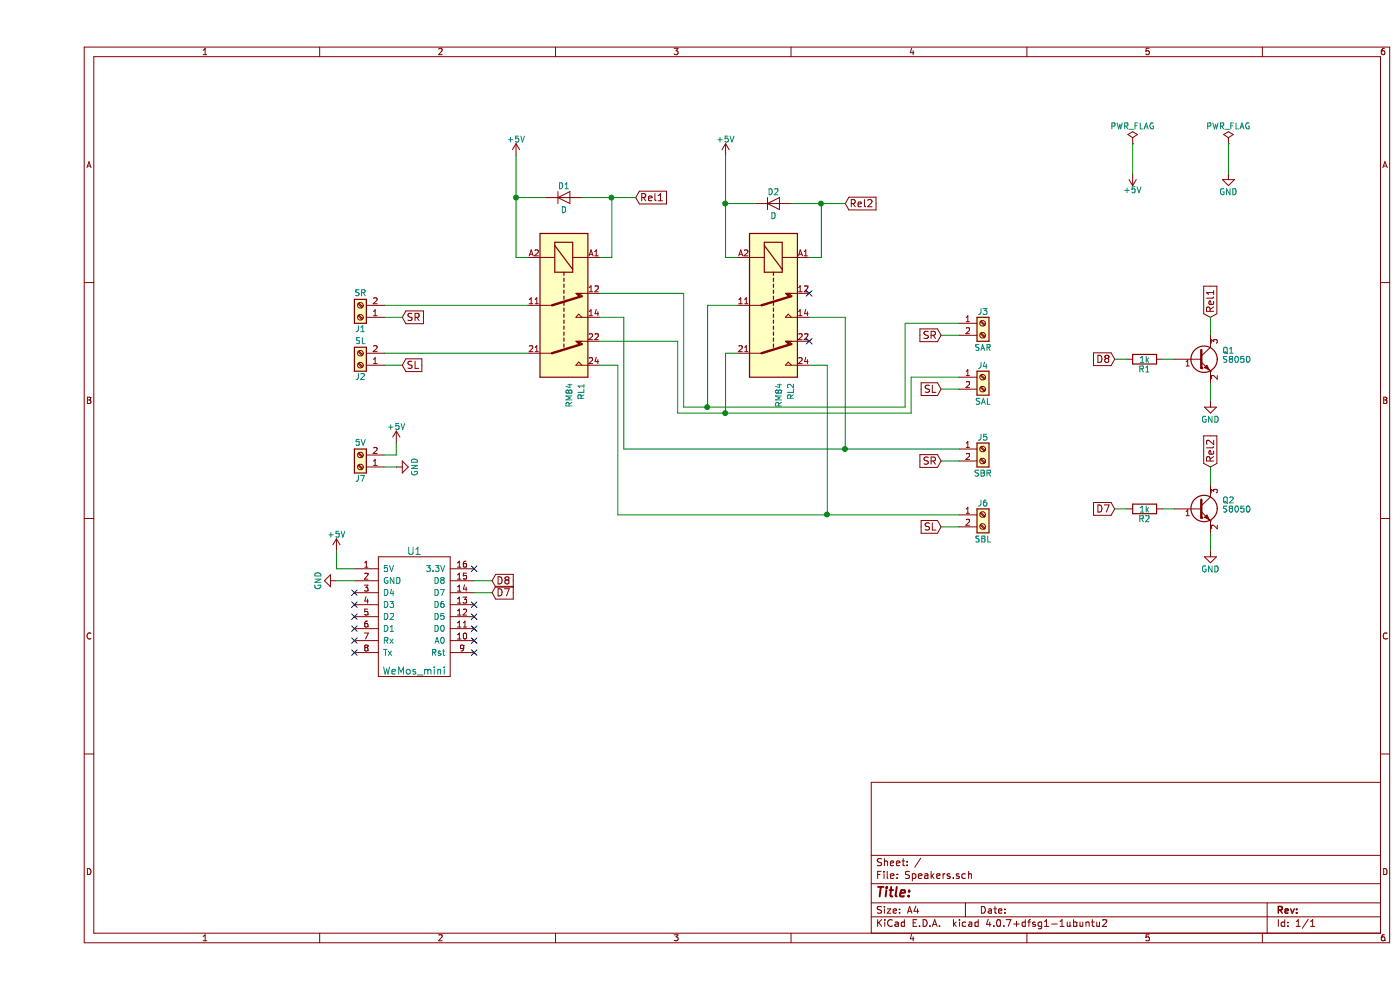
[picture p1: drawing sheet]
EESchema Schematic File Version 2
LIBS:power
LIBS:device
LIBS:transistors
LIBS:conn
LIBS:linear
LIBS:regul
LIBS:74xx
LIBS:cmos4000
LIBS:adc-dac
LIBS:memory
LIBS:xilinx
LIBS:microcontrollers
LIBS:dsp
LIBS:microchip
LIBS:analog_switches
LIBS:motorola
LIBS:texas
LIBS:intel
LIBS:audio
LIBS:interface
LIBS:digital-audio
LIBS:philips
LIBS:display
LIBS:cypress
LIBS:siliconi
LIBS:opto
LIBS:atmel
LIBS:contrib
LIBS:valves
LIBS:relays
LIBS:Speakers-cache
EELAYER 25 0
EELAYER END
$Descr A4 11693 8268
encoding utf-8
Sheet 1 1
Title ""
Date ""
Rev ""
Comp ""
Comment1 ""
Comment2 ""
Comment3 ""
Comment4 ""
$EndDescr
$Comp
L RM84 RL1
U 1 1
P 4400 2350
F 0 "RL1" H 5250 2500 50  0000 L CNN
F 1 "RM84" H 5250 2400 50  0000 L CNN
F 2 "Relays_THT:Relay_DPDT_Finder_40.52" H 4400 2350 50  0001 C CNN
F 3 "" H 4400 2350 50  0001 C CNN
	1    4400 2350
	0    1    1    0   
$EndComp
$Comp
L RM84 RL2
U 1 1
P 6150 2350
F 0 "RL2" H 7000 2500 50  0000 L CNN
F 1 "RM84" H 7000 2400 50  0000 L CNN
F 2 "Relays_THT:Relay_DPDT_Finder_40.52" H 6150 2350 50  0001 C CNN
F 3 "" H 6150 2350 50  0001 C CNN
	1    6150 2350
	0    1    1    0   
$EndComp
Text GLabel 3050 2650 2    60   Input ~ 0
SR
Text GLabel 3050 3050 2    60   Input ~ 0
SL
Text GLabel 7550 2800 0    60   Input ~ 0
SR
Text GLabel 7550 3850 0    60   Input ~ 0
SR
Text GLabel 7550 3250 0    60   Input ~ 0
SL
Text GLabel 7550 4400 0    60   Input ~ 0
SL
$Comp
L +5V #PWR01
U 1 1
P 2500 4600
F 0 "#PWR01" H 2500 4450 50  0001 C CNN
F 1 "+5V" H 2500 4740 50  0000 C CNN
F 2 "" H 2500 4600 50  0001 C CNN
F 3 "" H 2500 4600 50  0001 C CNN
	1    2500 4600
	1    0    0    -1  
$EndComp
$Comp
L PWR_FLAG #FLG02
U 1 1
P 9150 1200
F 0 "#FLG02" H 9150 1275 50  0001 C CNN
F 1 "PWR_FLAG" H 9150 1350 50  0000 C CNN
F 2 "" H 9150 1200 50  0001 C CNN
F 3 "" H 9150 1200 50  0001 C CNN
	1    9150 1200
	1    0    0    -1  
$EndComp
$Comp
L PWR_FLAG #FLG03
U 1 1
P 9950 1200
F 0 "#FLG03" H 9950 1275 50  0001 C CNN
F 1 "PWR_FLAG" H 9950 1350 50  0000 C CNN
F 2 "" H 9950 1200 50  0001 C CNN
F 3 "" H 9950 1200 50  0001 C CNN
	1    9950 1200
	1    0    0    -1  
$EndComp
$Comp
L +5V #PWR04
U 1 1
P 9150 1450
F 0 "#PWR04" H 9150 1300 50  0001 C CNN
F 1 "+5V" H 9150 1590 50  0000 C CNN
F 2 "" H 9150 1450 50  0001 C CNN
F 3 "" H 9150 1450 50  0001 C CNN
	1    9150 1450
	-1   0    0    1   
$EndComp
$Comp
L GND #PWR05
U 1 1
P 9950 1450
F 0 "#PWR05" H 9950 1200 50  0001 C CNN
F 1 "GND" H 9950 1300 50  0000 C CNN
F 2 "" H 9950 1450 50  0001 C CNN
F 3 "" H 9950 1450 50  0001 C CNN
	1    9950 1450
	1    0    0    -1  
$EndComp
$Comp
L GND #PWR06
U 1 1
P 2500 4850
F 0 "#PWR06" H 2500 4600 50  0001 C CNN
F 1 "GND" H 2500 4700 50  0000 C CNN
F 2 "" H 2500 4850 50  0001 C CNN
F 3 "" H 2500 4850 50  0001 C CNN
	1    2500 4850
	0    1    1    0   
$EndComp
$Comp
L D D1
U 1 1
P 4400 1650
F 0 "D1" H 4400 1750 50  0000 C CNN
F 1 "D" H 4400 1550 50  0000 C CNN
F 2 "Diodes_SMD:D_1206" H 4400 1650 50  0001 C CNN
F 3 "" H 4400 1650 50  0001 C CNN
	1    4400 1650
	1    0    0    -1  
$EndComp
$Comp
L D D2
U 1 1
P 6150 1700
F 0 "D2" H 6150 1800 50  0000 C CNN
F 1 "D" H 6150 1600 50  0000 C CNN
F 2 "Diodes_SMD:D_1206" H 6150 1700 50  0001 C CNN
F 3 "" H 6150 1700 50  0001 C CNN
	1    6150 1700
	1    0    0    -1  
$EndComp
$Comp
L +5V #PWR07
U 1 1
P 4000 1300
F 0 "#PWR07" H 4000 1150 50  0001 C CNN
F 1 "+5V" H 4000 1440 50  0000 C CNN
F 2 "" H 4000 1300 50  0001 C CNN
F 3 "" H 4000 1300 50  0001 C CNN
	1    4000 1300
	1    0    0    -1  
$EndComp
$Comp
L +5V #PWR08
U 1 1
P 5750 1300
F 0 "#PWR08" H 5750 1150 50  0001 C CNN
F 1 "+5V" H 5750 1440 50  0000 C CNN
F 2 "" H 5750 1300 50  0001 C CNN
F 3 "" H 5750 1300 50  0001 C CNN
	1    5750 1300
	1    0    0    -1  
$EndComp
Text GLabel 5000 1650 2    60   Input ~ 0
Rel1
Text GLabel 6750 1700 2    60   Input ~ 0
Rel2
$Comp
L GND #PWR09
U 1 1
P 9800 3350
F 0 "#PWR09" H 9800 3100 50  0001 C CNN
F 1 "GND" H 9800 3200 50  0000 C CNN
F 2 "" H 9800 3350 50  0001 C CNN
F 3 "" H 9800 3350 50  0001 C CNN
	1    9800 3350
	1    0    0    -1  
$EndComp
$Comp
L GND #PWR010
U 1 1
P 9800 4600
F 0 "#PWR010" H 9800 4350 50  0001 C CNN
F 1 "GND" H 9800 4450 50  0000 C CNN
F 2 "" H 9800 4600 50  0001 C CNN
F 3 "" H 9800 4600 50  0001 C CNN
	1    9800 4600
	1    0    0    -1  
$EndComp
Text GLabel 9800 2650 1    60   Input ~ 0
Rel1
Text GLabel 9800 3900 1    60   Input ~ 0
Rel2
$Comp
L R R1
U 1 1
P 9250 3000
F 0 "R1" V 9330 3000 50  0000 C CNN
F 1 "1k8" V 9250 3000 50  0000 C CNN
F 2 "Resistors_SMD:R_1206_HandSoldering" V 9180 3000 50  0001 C CNN
F 3 "" H 9250 3000 50  0001 C CNN
	1    9250 3000
	0    1    1    0   
$EndComp
$Comp
L R R2
U 1 1
P 9250 4250
F 0 "R2" V 9330 4250 50  0000 C CNN
F 1 "1k8" V 9250 4250 50  0000 C CNN
F 2 "Resistors_SMD:R_1206_HandSoldering" V 9180 4250 50  0001 C CNN
F 3 "" H 9250 4250 50  0001 C CNN
	1    9250 4250
	0    1    1    0   
$EndComp
$Comp
L WeMos_mini U1
U 1 1
P 3150 5100
F 0 "U1" H 3150 5600 60  0000 C CNN
F 1 "WeMos_mini" H 3150 4600 60  0000 C CNN
F 2 "wemos_d1_mini:D1_mini_board" H 3700 4400 60  0001 C CNN
F 3 "" H 3700 4400 60  0000 C CNN
	1    3150 5100
	1    0    0    -1  
$EndComp
Text GLabel 3800 4950 2    60   Input ~ 0
D7
Text GLabel 3800 4850 2    60   Input ~ 0
D8
Text GLabel 9000 3000 0    60   Input ~ 0
D8
Text GLabel 9000 4250 0    60   Input ~ 0
D7
Wire Wire Line
	2900 2550 4100 2550
Wire Wire Line
	4700 2450 5400 2450
Wire Wire Line
	5400 2450 5400 3400
Wire Wire Line
	5400 3400 7250 3400
Wire Wire Line
	7250 3400 7250 2700
Wire Wire Line
	7250 2700 7700 2700
Wire Wire Line
	2900 2950 4100 2950
Wire Wire Line
	4700 2850 5350 2850
Wire Wire Line
	5350 2850 5350 3450
Wire Wire Line
	5350 3450 7300 3450
Wire Wire Line
	7300 3450 7300 3150
Wire Wire Line
	7300 3150 7700 3150
Wire Wire Line
	4700 2650 4900 2650
Wire Wire Line
	4900 2650 4900 3750
Wire Wire Line
	4900 3750 7700 3750
Wire Wire Line
	4700 3050 4850 3050
Wire Wire Line
	4850 3050 4850 4300
Wire Wire Line
	4850 4300 7700 4300
Wire Wire Line
	5850 2550 5600 2550
Wire Wire Line
	6450 2650 6750 2650
Wire Wire Line
	5850 2950 5750 2950
Wire Wire Line
	6450 3050 6600 3050
Wire Wire Line
	2900 2650 3050 2650
Wire Wire Line
	2900 3050 3050 3050
Wire Wire Line
	7550 2800 7700 2800
Wire Wire Line
	7550 3250 7700 3250
Wire Wire Line
	7550 3850 7700 3850
Wire Wire Line
	7550 4400 7700 4400
Wire Wire Line
	9150 1200 9150 1450
Wire Wire Line
	9950 1200 9950 1450
Wire Wire Line
	4700 2150 4800 2150
Wire Wire Line
	4800 2150 4800 1650
Wire Wire Line
	4550 1650 5000 1650
Wire Wire Line
	4000 2150 4100 2150
Wire Wire Line
	4000 1300 4000 2150
Wire Wire Line
	4250 1650 4000 1650
Connection ~ 4000 1650
Wire Wire Line
	5750 2150 5850 2150
Wire Wire Line
	5750 1300 5750 2150
Wire Wire Line
	6450 2150 6550 2150
Wire Wire Line
	6550 2150 6550 1700
Wire Wire Line
	6300 1700 6750 1700
Wire Wire Line
	6000 1700 5750 1700
Connection ~ 5750 1700
Connection ~ 6550 1700
Connection ~ 4800 1650
Wire Wire Line
	9800 4600 9800 4450
Wire Wire Line
	9800 4050 9800 3900
Wire Wire Line
	9800 3350 9800 3200
Wire Wire Line
	9800 2800 9800 2650
Wire Wire Line
	9400 3000 9500 3000
Wire Wire Line
	9400 4250 9500 4250
Wire Wire Line
	2500 4850 2650 4850
Wire Wire Line
	2650 4750 2500 4750
Wire Wire Line
	2500 4750 2500 4600
Wire Wire Line
	3650 4850 3800 4850
Wire Wire Line
	3650 4950 3800 4950
Wire Wire Line
	9000 4250 9100 4250
Wire Wire Line
	9000 3000 9100 3000
Wire Wire Line
	5750 2950 5750 3450
Wire Wire Line
	5600 2550 5600 3400
Connection ~ 5600 3400
Connection ~ 5750 3450
Wire Wire Line
	6750 2650 6750 3750
Connection ~ 6750 3750
Connection ~ 6600 4300
Wire Wire Line
	6600 3050 6600 4300
$Comp
L Screw_Terminal_01x02 J1
U 1 1
P 2700 2650
F 0 "J1" H 2700 2750 50  0000 C CNN
F 1 "SR" H 2700 2450 50  0000 C CNN
F 2 "w_conn_gmkds:gmkds_3-2-5" H 2700 2650 50  0001 C CNN
F 3 "" H 2700 2650 50  0001 C CNN
	1    2700 2650
	-1   0    0    1   
$EndComp
$Comp
L Screw_Terminal_01x02 J2
U 1 1
P 2700 3050
F 0 "J2" H 2700 3150 50  0000 C CNN
F 1 "SL" H 2700 2850 50  0000 C CNN
F 2 "w_conn_gmkds:gmkds_3-2-5" H 2700 3050 50  0001 C CNN
F 3 "" H 2700 3050 50  0001 C CNN
	1    2700 3050
	-1   0    0    1   
$EndComp
$Comp
L Screw_Terminal_01x02 J3
U 1 1
P 7900 2700
F 0 "J3" H 7900 2800 50  0000 C CNN
F 1 "SAR" H 7900 2500 50  0000 C CNN
F 2 "w_conn_gmkds:gmkds_3-2-5" H 7900 2700 50  0001 C CNN
F 3 "" H 7900 2700 50  0001 C CNN
	1    7900 2700
	1    0    0    -1  
$EndComp
$Comp
L Screw_Terminal_01x02 J4
U 1 1
P 7900 3150
F 0 "J4" H 7900 3250 50  0000 C CNN
F 1 "SAL" H 7900 2950 50  0000 C CNN
F 2 "w_conn_gmkds:gmkds_3-2-5" H 7900 3150 50  0001 C CNN
F 3 "" H 7900 3150 50  0001 C CNN
	1    7900 3150
	1    0    0    -1  
$EndComp
$Comp
L Screw_Terminal_01x02 J5
U 1 1
P 7900 3750
F 0 "J5" H 7900 3850 50  0000 C CNN
F 1 "SBR" H 7900 3550 50  0000 C CNN
F 2 "w_conn_gmkds:gmkds_3-2-5" H 7900 3750 50  0001 C CNN
F 3 "" H 7900 3750 50  0001 C CNN
	1    7900 3750
	1    0    0    -1  
$EndComp
$Comp
L Screw_Terminal_01x02 J6
U 1 1
P 7900 4300
F 0 "J6" H 7900 4400 50  0000 C CNN
F 1 "SBL" H 7900 4100 50  0000 C CNN
F 2 "w_conn_gmkds:gmkds_3-2-5" H 7900 4300 50  0001 C CNN
F 3 "" H 7900 4300 50  0001 C CNN
	1    7900 4300
	1    0    0    -1  
$EndComp
$Comp
L MMBT3904 Q1
U 1 1
P 9700 3000
F 0 "Q1" H 9900 3075 50  0000 L CNN
F 1 "S8050" H 9900 3000 50  0000 L CNN
F 2 "TO_SOT_Packages_SMD:SOT-23_Handsoldering" H 9900 2925 50  0001 L CIN
F 3 "" H 9700 3000 50  0001 L CNN
	1    9700 3000
	1    0    0    -1  
$EndComp
$Comp
L MMBT3904 Q2
U 1 1
P 9700 4250
F 0 "Q2" H 9900 4325 50  0000 L CNN
F 1 "S8050" H 9900 4250 50  0000 L CNN
F 2 "TO_SOT_Packages_SMD:SOT-23_Handsoldering" H 9900 4175 50  0001 L CIN
F 3 "" H 9700 4250 50  0001 L CNN
	1    9700 4250
	1    0    0    -1  
$EndComp
NoConn ~ 6450 2450
NoConn ~ 6450 2850
NoConn ~ 3650 4750
NoConn ~ 3650 5050
NoConn ~ 3650 5150
NoConn ~ 3650 5250
NoConn ~ 3650 5350
NoConn ~ 3650 5450
NoConn ~ 2650 5450
NoConn ~ 2650 5350
NoConn ~ 2650 5250
NoConn ~ 2650 5150
NoConn ~ 2650 5050
NoConn ~ 2650 4950
$Comp
L Screw_Terminal_01x02 J7
U 1 1
P 2700 3900
F 0 "J7" H 2700 4000 50  0000 C CNN
F 1 "5V" H 2700 3700 50  0000 C CNN
F 2 "w_conn_gmkds:gmkds_3-2-5" H 2700 3900 50  0001 C CNN
F 3 "" H 2700 3900 50  0001 C CNN
	1    2700 3900
	-1   0    0    1   
$EndComp
$Comp
L +5V #PWR011
U 1 1
P 3000 3700
F 0 "#PWR011" H 3000 3550 50  0001 C CNN
F 1 "+5V" H 3000 3840 50  0000 C CNN
F 2 "" H 3000 3700 50  0001 C CNN
F 3 "" H 3000 3700 50  0001 C CNN
	1    3000 3700
	1    0    0    -1  
$EndComp
$Comp
L GND #PWR012
U 1 1
P 3000 3900
F 0 "#PWR012" H 3000 3650 50  0001 C CNN
F 1 "GND" H 3000 3750 50  0000 C CNN
F 2 "" H 3000 3900 50  0001 C CNN
F 3 "" H 3000 3900 50  0001 C CNN
	1    3000 3900
	0    -1   -1   0   
$EndComp
Wire Wire Line
	2900 3800 3000 3800
Wire Wire Line
	3000 3800 3000 3700
Wire Wire Line
	2900 3900 3000 3900
$EndSCHEMATC
